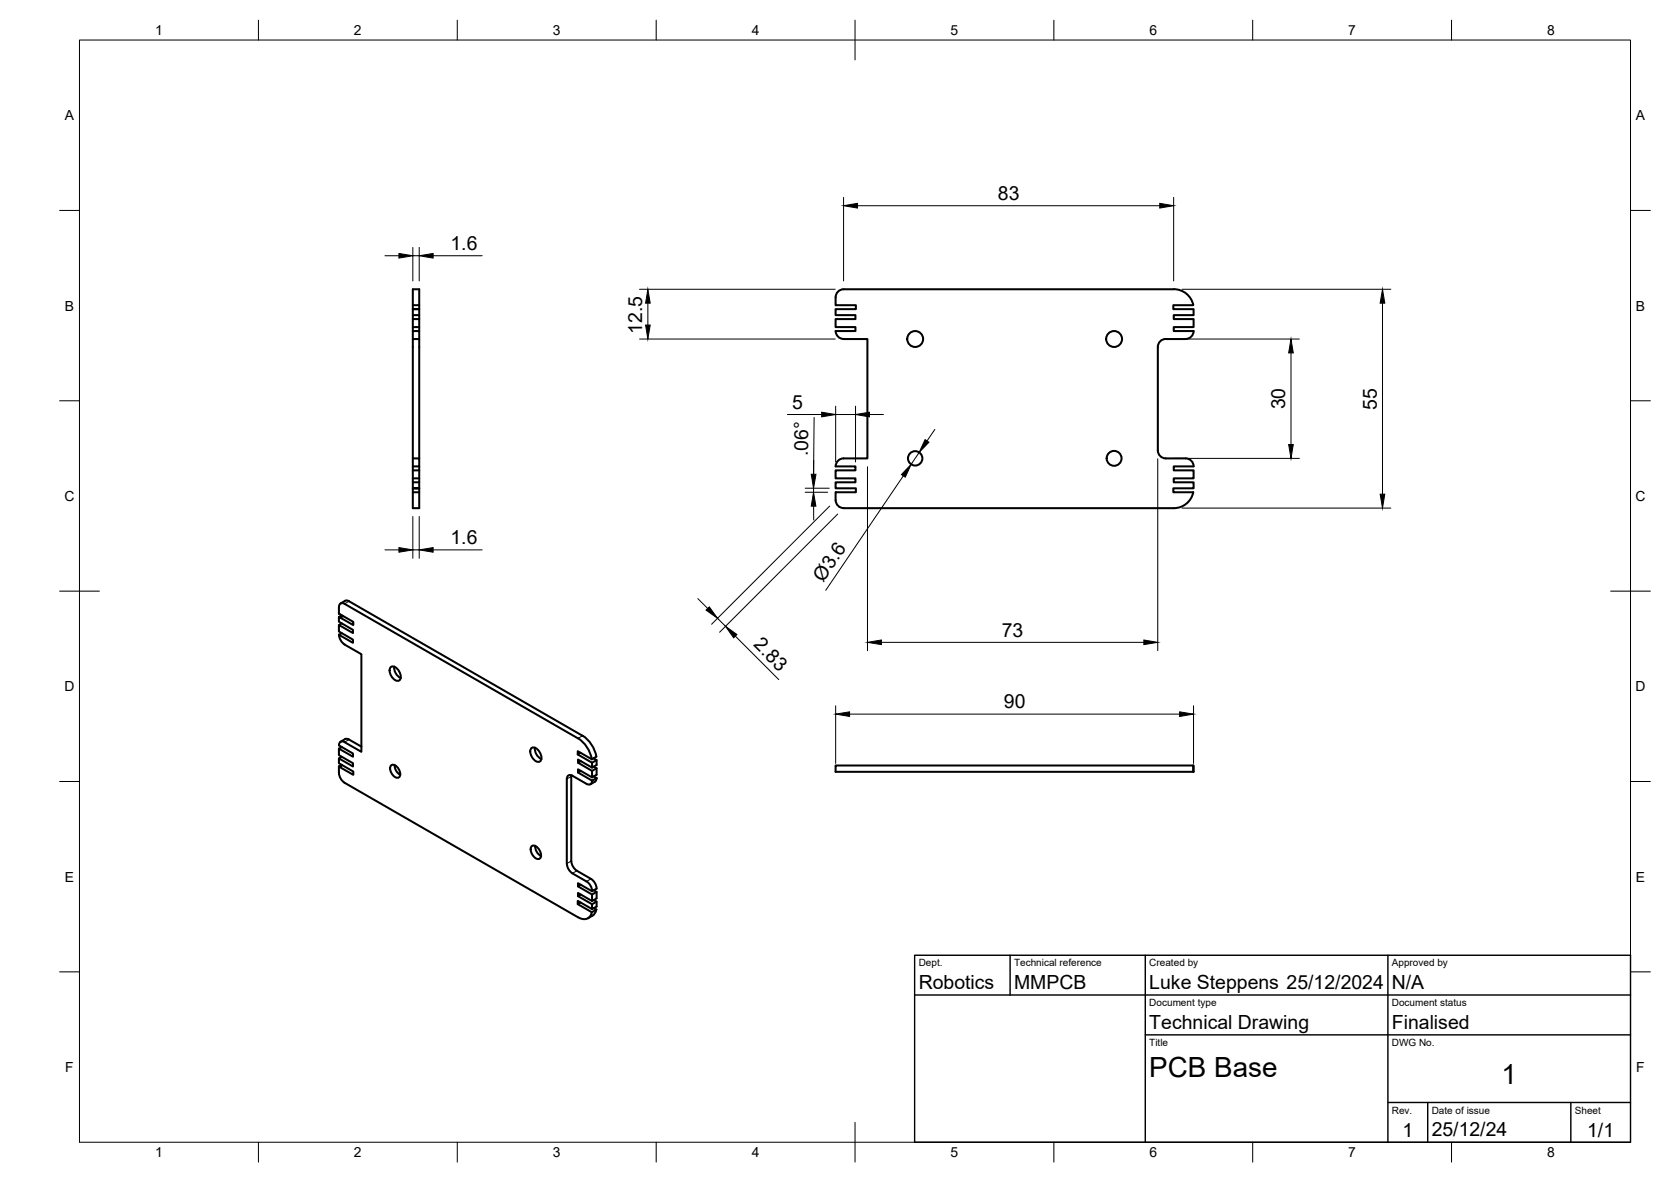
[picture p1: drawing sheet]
<svg xmlns="http://www.w3.org/2000/svg" width="420mm" height="297mm" viewBox="0 0 420 297" stroke-linecap="round" stroke-linejoin="round" font-family="sans-serif">
<!-- layer: Visible -->
<g fill="none" stroke="#000" stroke-width=".51">
<path d="M103.8 76.7h1.6M103.8 79.2h1.6M105.4 77.7h-1.6h1.6M210.1 74.7l.1 2M210.1 74.7a2 2 0 0 1 2-2h83a4.9 4.9 0 0 1 4.9 4h-5v1h5.1v1.5h-5v1h5v2h-5v1h5a2 2 0 0 1-2 2M210.2 76.7h.1M210.2 76.7h5v1h-5.1v1.5h5v1h-5v2h5v1h-5M103.8 85.2v-2h1.6v2h-1.6v42.5h1.6v-10.5M103.8 83.2v-10.5h1.6v10.5M103.8 80.2h1.6M103.8 82.2h1.6M105.4 85.2v30"/>
<path d="M210.1 83.2a2 2 0 0 0 2 2h6v30h-6a2 2 0 0 0-2 2M298.1 85.2h-5a2 2 0 0 0-2 2v26a2 2 0 0 0 2 2h5M103.8 115.2h1.6v2h-1.6M103.8 118.2h1.6M210.1 117.2h5v1h-5v2h5v1h-5v1.5h5.1v1h-5M298.1 115.2a2 2 0 0 1 2 2M300.1 117.2h-5v1h5v2h-5v1h5v1.5h-5.1v1h5a5 5 0 0 1-4.9 4h-83M103.8 122.7h1.6h-1.6M103.8 123.7h1.6M103.8 121.2h1.6M103.8 120.2h1.6M210.1 125.7a2 2 0 0 0 2 2"/>
<path d="M210.2 123.7h.1M210.2 123.7l-.1 2M85.2 159.5l.4 1.4 1 1M85.3 154.2l-.1-1.6a.85 .85 0 0 1 .4-1 .85 .85 0 0 1 1 .2l58.7 33.7a7.9 7.9 0 0 1 3.5 5.3M85.3 154.2l3.5 2.1v.8l-3.6-2.1v1.2l3.6 2.1v.8l-3.6-2v1.6l3.6 2v.9l-3.6-2.1 .7-.4M85.3 154.2h.1M85.9 154.6l-.7 .4M85.9 156.7l-.7 .4M86.3 154.8l-.7 .4M87.8 151.1l58.7 33.8a7.9 7.9 0 0 1 3.4 5.2l-1.1 .7M87.8 151.1l-.8-.2-1.4 .7M86.6 162l4.3 2.4v24.5l-4.7-2.6a.83 .83 0 0 0-1 1l3.6 2.1v.8l-3.6-2.1v1.7l3.6 2v.8l-3.6-2v1.2l3.6 2.1v.8l-3.5-2"/>
<path d="M98.2 167.7a1.62 1.62 0 0 1 2.2 1 1.63 1.63 0 0 1-.2 2.4 2.49 2.49 0 0 1-2-3.4zM99.1 167.5a2.96 2.96 0 0 0 1.7 2.9M85.2 194.3l.4 1.3 1 1.1 58.7 33.8a2.11 2.11 0 0 0 3.5-1.3M85.3 192.7l-.1 1.6M85.3 192.7l.7-.4-.7 .4M85.3 192.7h.1M85.9 192.2l-.7 .4M85.9 190.2l-.7 .4M85.9 187.7l-.7 .4M87.8 185.9l3.1 1.7M87.8 185.8l-.8-.1-1.4 .7M98.3 192.4a1.61 1.61 0 0 1 2.2 1.3 .98 .98 0 0 1 .1 1.3 .98 .98 0 0 1-1.2 .3 2.35 2.35 0 0 1-1.1-2.9z"/>
<path d="M99.2 192.3a2.74 2.74 0 0 0 1.4 2.4M133.6 188a1.62 1.62 0 0 1 2.1 1.1 1.63 1.63 0 0 1-.1 2.4 2.49 2.49 0 0 1-2-3.5zM134.5 187.9a2.96 2.96 0 0 0 1.6 2.8M143.7 194.8v22l.4 1 .6 .7 4.3 2.6 .8 1.3 .2 .9-1.1 .7-3.6-2.1v.8l3.6 2.1v1.6l-3.6-2v.8l3.6 2v1.3l-3.6-2.1v.8l3.5 2M146 189.2l-.7 .4M146 191.3l-.7 .4M146 193.7l-.7 .4M148.8 190.8l-3.5-2v.8l3.6 2.1v1.2l-3.6-2v.8l3.6 2v1.7l-3.6-2.1v.8l3.6 2.1 1.1-.7M148.9 196.2a.87 .87 0 0 1-.4 .9 .87 .87 0 0 1-1-.1l-3.6-2.1a.86 .86 0 0 0-1-.1 .86 .86 0 0 0-.4 1l.1 21.7 .3 .9 .7 .8 4.3 2.6 .8 1.2 .2 1M149.2 190.6l.8 .4v1.2l-1.1 .7M149.3 192.7l.7 .4v1.6l-1.1 .7M149.3 195.1l.7 .4"/>
<path d="M150 191l-1.1 .7M150 193.1l-1.1 .6M150 195.5l-.2 .8-1.3 .8M210.1 192.4h90v1.6h-90zM300 192.4v1.6M133.7 212.7a1.67 1.67 0 0 1 2.2 1.4 1.07 1.07 0 0 1 .2 1.1 1.07 1.07 0 0 1-.9 .7 2.48 2.48 0 0 1-1.5-3.2zM134.6 212.6a2.85 2.85 0 0 0 1.5 2.5M146 226.8l-.7 .4M146 224.8l-.7 .4M146 222.3l-.7 .4M149 230.1l-1.2 .7M149.3 223.7l.7 .4v1.7l-1.1 .6"/>
<path d="M149.3 226.2l.7 .4v1.2l-1.1 .7M149.3 228.2l.6 .4M149.9 228.6l-1.1 .6M149.9 228.6l-.4 1-.5 .5M150 226.6l-1.1 .6M150 224.1l-1.1 .7"/>
<circle cx="230.1" cy="85.2" r="2"/>
<circle cx="280.1" cy="85.2" r="2"/>
<circle cx="230.1" cy="115.2" r="1.81"/>
<circle cx="280.1" cy="115.2" r="1.87"/>
</g>
<!-- layer: Visible Narrow -->
<path d="M87.8 151.1l-1.2 .7M87.8 185.9l-1.2 .6M143.6 195.1l-1.1 .7M146.5 184.9l-1.2 .7M143.6 216.4l-1.1 .6M145.1 218.8l-1.2 .7M148.6 220.9l-1.1 .6" fill="none" stroke="#000" stroke-width=".25"/>
<!-- layer: BORDER -->
<g fill="none" stroke="#000" stroke-width=".25">
<path d="M20 10.1h390v276.9h-390zM65 5.1v5M115 5.1v5M165 5.1v5M215 5.1v10M265 5.1v5M315 5.1v5M365 5.1v5M15 52.9h5M410 52.9h5M15 100.7h5M410 100.7h5"/>
<path d="M15 148.6h10M405 148.6h10M15 196.4h5M410 196.4h5M15 244.2h5M410 244.2h5M65 287v5M115 287v5M165 287v5M215 282.1v9.9M265 287v5M315 287v5"/>
<path d="M365 287v5"/>
</g>
<!-- layer: TITLEBLOCK -->
<path d="M230 240.1h180v46.9h-180zM230 250h180M254 240.1v9.9M288 240.1v46.9M349 240.1v46.9M288 260.1h122M349 277.1h61M359 277.1v9.9M395 277.1v9.9" fill="none" stroke="#000" stroke-width=".36"/>
<!-- layer: FD_Dimensions -->
<g fill="none" stroke="#000" stroke-width=".25">
<path d="M212.1 49.6v21M215.6 51.7h76M295.1 49.6v21M96.8 64.3h3.5M103.8 62.2v8.4M103.8 64.3h1.6M105.4 62.2v8.4M108.9 64.3h12.3M160.8 72.7h49.2M162.9 76.2v5.5M297.2 72.7h52.5M347.6 76.2v48"/>
<path d="M160.8 85.2h49.2M295.2 85.2h31.5M324.6 88.7v23M198 104.2h8.6M204.6 115.7v3.5M204.7 104.9l-.1 18.8M210.1 102.1v14M210.1 104.2h5M215.1 102.1v14M218.1 117.3v46.2M218.6 104.2h3.5M227.1 119.6l-19.5 28.7"/>
<path d="M231.1 113.7l-2 3M235.1 107.9l-2 2.9M291.1 115.3v48.2M295.2 115.2h31.5M96.8 138.2h3.5M103.8 129.8v10.5M103.8 138.2h1.6M105.4 129.8v10.5M108.9 138.2h12.3M202.5 122.7h6M202.5 123.7h5.6M204.6 127.2v3.5"/>
<path d="M208.6 127.2l-29.7 29.7M210.6 129.2l-29.7 29.7M297.2 127.7h52.5M175.5 150.4l2.4 2.5M180.4 155.4l2 2M184.9 159.9l10.9 10.9M210.1 177.4v14.5M213.6 179.5h83M221.6 161.4h66M300.1 177.4v14.5"/>
</g>
<g fill="#000" stroke="#000" stroke-width=".25">
<path d="M212.1 51.7l3.5-.6v1.2zM291.6 51.1l3.5 .6-3.5 .6zM100.3 63.7l3.5 .6-3.5 .6zM105.4 64.3l3.5-.6v1.2zM162.9 72.7l.6 3.5h-1.2zM347.6 72.7l.6 3.5h-1.2zM162.3 81.7h1.2l-.6 3.5zM324.6 85.2l.6 3.5h-1.2zM204 119.2h1.2l-.6 3.5zM206.6 103.6l3.5 .6-3.5 .6zM215.1 104.2l3.5-.6v1.2zM229.1 116.7l-1.5 3.2-.9-.6z"/>
<path d="M232.6 110.5l1 .6-2.5 2.6zM324 111.7h1.2l-.6 3.5zM100.3 137.6l3.5 .6-3.5 .6zM105.4 138.2l3.5-.6v1.2zM204.6 123.7l.5 3.5h-1.1zM347 124.2h1.2l-.6 3.5zM177.5 153.3l.9-.8 2 2.9zM182.4 157.4l2.9 2.1-.8 .8zM210.1 179.5l3.5-.6v1.2zM218.1 161.4l3.5-.6v1.2zM287.6 160.8l3.5 .6-3.5 .6zM296.6 178.9l3.5 .6-3.5 .6z"/>
</g>
<g font-size="7">
<text x="289" y="270.6">PCB Base</text>
<text x="377.5" y="272.3">1</text>
</g>
<g font-size="4.9">
<text x="250.9" y="50.2">83</text>
<text x="113.3" y="62.8">1.6</text>
<text x="161.5" y="83.9" transform="rotate(-90 161.5 83.9)">12.5</text>
<text x="199.2" y="102.7">5</text>
<text x="323.2" y="102.9" transform="rotate(-90 323.2 102.9)">30</text>
<text x="346.2" y="102.9" transform="rotate(-90 346.2 102.9)">55</text>
<text x="203.2" y="114.7" transform="rotate(-89 203.2 114.7)">.06°</text>
<text x="113.3" y="136.7">1.6</text>
<text x="207" y="146.5" transform="rotate(-56 207 146.5)">Ø3.6</text>
<text x="251.9" y="160">73</text>
<text x="189.3" y="162.2" transform="rotate(45 189.3 162.2)">2.83</text>
<text x="252.4" y="178">90</text>
<text x="231" y="248.5">Robotics</text>
<text x="255" y="248.5">MMPCB</text>
<text x="289" y="248.5">Luke Steppens 25/12/2024</text>
<text x="350" y="248.5">N/A</text>
<text x="289" y="258.6">Technical Drawing</text>
<text x="350" y="258.6">Finalised</text>
<text x="352.6" y="285.7">1</text>
<text x="360" y="285.5">25/12/24</text>
<text x="399.1" y="285.7">1/1</text>
</g>
<g font-size="3.5">
<text x="39" y="8.8">1</text>
<text x="89" y="8.8">2</text>
<text x="139" y="8.8">3</text>
<text x="189" y="8.8">4</text>
<text x="239" y="8.8">5</text>
<text x="289" y="8.8">6</text>
<text x="339" y="8.8">7</text>
<text x="389" y="8.8">8</text>
<text x="16.3" y="30.2">A</text>
<text x="411.3" y="30.2">A</text>
<text x="16.3" y="78">B</text>
<text x="411.3" y="78">B</text>
<text x="16.2" y="125.9">C</text>
<text x="411.2" y="125.9">C</text>
<text x="16.2" y="173.7">D</text>
<text x="411.2" y="173.7">D</text>
<text x="16.3" y="221.6">E</text>
<text x="411.3" y="221.6">E</text>
<text x="16.4" y="269.4">F</text>
<text x="411.4" y="269.4">F</text>
<text x="39" y="290.8">1</text>
<text x="89" y="290.8">2</text>
<text x="139" y="290.8">3</text>
<text x="189" y="290.8">4</text>
<text x="239" y="290.8">5</text>
<text x="289" y="290.8">6</text>
<text x="339" y="290.8">7</text>
<text x="389" y="290.8">8</text>
</g>
<g font-size="2.5">
<text x="231" y="242.9">Dept.</text>
<text x="255" y="242.9">Technical reference</text>
<text x="289" y="242.9">Created by</text>
<text x="350" y="242.9">Approved by</text>
<text x="289" y="252.8">Document type</text>
<text x="350" y="252.8">Document status</text>
<text x="289" y="262.9">Title</text>
<text x="350" y="262.9">DWG No.</text>
<text x="350" y="279.9">Rev.</text>
<text x="360" y="279.9">Date of issue</text>
<text x="396" y="279.9">Sheet</text>
</g>
</svg>
